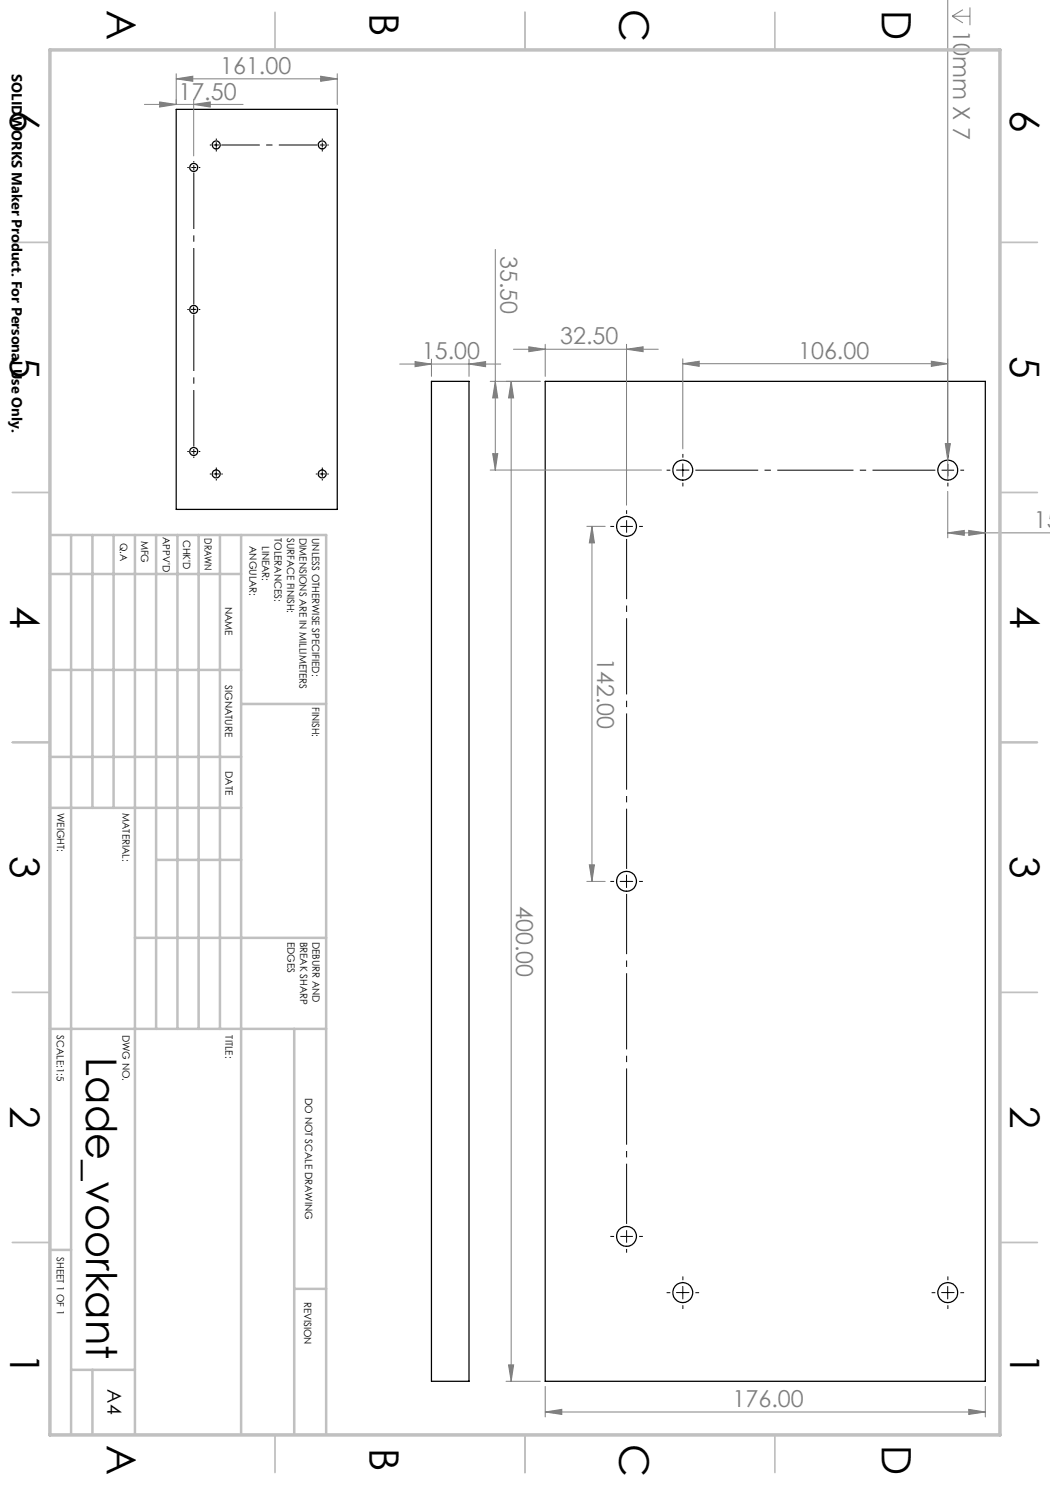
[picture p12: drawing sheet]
<svg xmlns="http://www.w3.org/2000/svg" width="210mm" height="297mm" viewBox="0 0 210 297" stroke-linecap="round" stroke-linejoin="round" font-family="sans-serif">
<g fill="none" stroke="#000" stroke-width=".25">
<path d="M35.2 21.9h32.3v80h-32.3zM86.3 76.3h7.5v200h-7.5zM109 76.3h88.1v200h-88.1z"/>
<circle cx="38.8" cy="33.5" r=".8"/>
<circle cx="43.2" cy="29" r=".79"/>
<circle cx="64.4" cy="29" r=".79"/>
<circle cx="38.8" cy="61.9" r=".8"/>
<circle cx="38.8" cy="90.3" r=".8"/>
<circle cx="43.2" cy="94.8" r=".8"/>
<circle cx="64.4" cy="94.8" r=".8"/>
<circle cx="136.5" cy="94" r="2"/>
<circle cx="189.5" cy="94" r="2.01"/>
<circle cx="125.3" cy="105.3" r="2"/>
<circle cx="125.3" cy="176.3" r="2"/>
<circle cx="125.3" cy="247.3" r="2"/>
<circle cx="136.6" cy="258.5" r="2"/>
<circle cx="189.6" cy="258.5" r="2.01"/>
</g>
<g fill="none" stroke="#808080" stroke-width=".2">
<path d="M189.5 0v96M35.2 15.8l3.4-.6v1.1zM35.2 14.7v6.2M35.2 15.8h32.3M38.7 19.9v11.3M64.1 15.2l3.4 .6-3.4 .5zM67.5 14.7v6.2M190.4 3.2h3.6M190.4 3.2l2.2 1.4M192.6 1.9l-2.2 1.3M194 1.5v3.5M28.9 20.9h19.7"/>
<path d="M31.9 20.4l3.3 .5-3.3 .5zM38.7 20.9l3.4-.5v1zM99.1 49.9v44.1M79.9 72.8h20.3M83 72.3l3.3 .5-3.3 .5zM86.3 71.8v3.5M93.8 72.8l3.3-.5v1zM93.8 71.8v3.5M98 76.3h10.1M99.1 76.3l.5 3.3h-1.1zM102.2 76.3v200M102.2 76.3l.5 3.3h-1z"/>
<path d="M102.7 69.8h29M105.8 69.4l3.2 .4-3.2 .5zM109 68.9v6.4M125.3 69.8l3.3-.4v.9zM125.3 68.9v32.1M136.6 72.7l3.2-.5v1.1zM136.6 71.8v18M136.6 72.7h52.9M186.3 72.2l3.2 .5-3.2 .6zM98 94h34.3M98.5 90.7h1.1l-.5 3.3zM189.1 88.7h1l-.6 3.3z"/>
<path d="M189.5 98.3v9.3M117.4 105.3h3.6M118.4 105.3l.5 3.3h-1zM118.4 105.3v71M189.5 106.6l3.4-.5v1zM189.5 106.6h20.6M193.7 106.1l3.4 .5-3.4 .5zM117.4 176.3h3.6M117.9 173h1l-.5 3.3zM101.2 276.3h6.9M101.7 273h1l-.5 3.3zM109 277.3v6.1"/>
<path d="M197.1 277.3v6.1M109 282.4l3.4-.5v1zM109 282.4h88.1M193.7 281.9l3.4 .5-3.4 .5z"/>
</g>
<g fill="none" stroke="#000" stroke-width=".2" stroke-dasharray="15.2 1.3 1.3 1.3" stroke-linecap="butt">
<path d="M37.8 33.5h-.3M38.8 33.5h.5M38.8 33.5v-.5M38.8 33.5h-.5M38.8 33.5v.5M38.8 32.5v-.3M39.8 33.5h.3M42.3 29h-.3M43.3 28v-.3M43.3 30v.3M64.5 29h.5M64.5 29v-.5"/>
<path d="M64.5 29h-.5M64.5 29v.5M64.5 28v-.3M64.5 30v.3M65.5 29h.3M37.8 61.9h-.3M39.8 61.9h.3M37.8 90.3h-.3M38.8 90.3h.5M38.8 90.3v-.5M38.8 90.3h-.5M38.8 90.3v.5"/>
<path d="M38.8 91.3v.3M39.8 90.3h.3M42.3 94.8h-.3M43.3 93.8v-.3M43.3 95.8v.3M44.3 94.8h.3M63.5 94.8h-.3M64.5 93.8v-.3M64.5 95.8v.3M65.5 94.8h.3M134.1 94h-.8M136.6 91.5v-.7"/>
<path d="M136.6 96.5v.8M189.6 94h1.2M189.6 94v-1.2M189.6 94h-1.3M189.6 94v1.3M189.6 91.5v-.7M189.6 96.5v.8M192.1 94h.7M122.8 105.3h-.7M125.3 105.3h1.3M125.3 105.3v-1.3M125.3 105.3h-1.2"/>
<path d="M125.3 105.3v1.2M125.3 102.8v-.8M127.8 105.3h.8M122.8 176.3h-.7M127.8 176.3h.8M122.8 247.3h-.7M125.3 247.3h1.3M125.3 247.3v-1.3M125.3 247.3h-1.2M125.3 247.3v1.2M125.3 249.8v.7M127.8 247.3h.8"/>
<path d="M134.1 258.5h-.8M136.6 256v-.7M139.1 258.5h.7M187.1 258.5h-.8M189.6 256v-.7M192.1 258.5h.7M136.6 261v.8M189.6 261v.8"/>
</g>
<path d="M125.3 107.8v66M125.3 178.8v66" fill="none" stroke="#000" stroke-width=".2" stroke-dasharray="15.2 1.3 1.3 1.3" stroke-dashoffset="3.2" stroke-linecap="butt"/>
<path d="M139.1 94h48" fill="none" stroke="#000" stroke-width=".2" stroke-dasharray="15.2 1.3 1.3 1.3" stroke-dashoffset="2.7" stroke-linecap="butt"/>
<path d="M38.8 34.5v26.4M38.8 62.9v26.4" fill="none" stroke="#000" stroke-width=".2" stroke-dasharray="15.2 1.3 1.3 1.3" stroke-dashoffset="3.9" stroke-linecap="butt"/>
<path d="M44.3 29h19.2" fill="none" stroke="#000" stroke-width=".2" stroke-dasharray="15.2 1.3 1.3 1.3" stroke-dashoffset="7.5" stroke-linecap="butt"/>
<g fill="none" stroke="#000" stroke-width=".2">
<path d="M42.8 29h.9M43.3 28.5v1M38.2 61.9h1M38.7 61.4v1M42.8 94.8h.9M43.3 94.3v1M64 94.8h.9M64.5 94.3v1M135.3 94h2.5M136.6 92.8v2.5M124 176.3h2.5M125.3 175v2.5"/>
<path d="M135.3 258.5h2.5M136.6 257.3v2.5M188.3 258.5h2.5M189.5 257.3v2.5"/>
</g>
<g fill="none" stroke="#c0c0c0" stroke-width=".35">
<path d="M55 2.5v7.5M105 2.5v7.5M155 2.5v7.5M2.5 48.5h7.5M200 48.5h7.5M2.5 98.5h7.5M200 98.5h7.5M2.5 148.5h7.5M200 148.5h7.5M2.5 198.5h7.5M200 198.5h7.5M2.5 248.5h7.5"/>
<path d="M200 248.5h7.5M55 287v7.5M105 287v7.5M155 287v7.5"/>
</g>
<g fill="none" stroke="#c0c0c0" stroke-width=".5">
<path d="M10 107h55.2v180M10 114.8h38.2M14.2 107v180M18.5 107v54.6M22.7 107v54.6M27 107v180M31.2 107v98.8M35.5 107v98.8M39.7 107v98.8M44 107v98.8M48.2 107v180M10 134h38.2"/>
<path d="M10 151.4h38.2M48.2 140.8h17M10 161.6h38.2M31.2 172h17M27 187.6h38.2M10 205.8h55.2M58.8 205.8v81.2M10 250h4.2M58.8 257.8h6.4M14.2 274h12.8M18.5 274v13"/>
</g>
<path d="M10 10h190v277h-190z" fill="none" stroke="#c0c0c0" stroke-width=".7"/>
<g fill="#808080">
<path d="M189.1 88.7h1l-.6 3.3z"/>
<path d="M101.7 273h1l-.5 3.3zM102.2 76.3l.5 3.3h-1z"/>
<path d="M118.4 105.3l.5 3.3h-1zM117.9 173h1l-.5 3.3z"/>
<path d="M98.5 90.7h1.1l-.5 3.3zM99.1 76.3l.5 3.3h-1.1z"/>
<path d="M83 72.3l3.3 .5-3.3 .5zM93.8 72.8l3.3-.5v1z"/>
<path d="M189.5 106.6l3.4-.5v1zM193.7 106.1l3.4 .5-3.4 .5zM136.6 72.7l3.2-.5v1.1zM186.3 72.2l3.2 .5-3.2 .6z"/>
<path d="M35.2 15.8l3.4-.6v1.1zM64.1 15.2l3.4 .6-3.4 .5z"/>
<path d="M125.3 69.8l3.3-.4v.9zM105.8 69.4l3.2 .4-3.2 .5zM193.7 281.9l3.4 .5-3.4 .5zM109 282.4l3.4-.5v1zM38.7 20.9l3.4-.5v1zM31.9 20.4l3.3 .5-3.3 .5z"/>
</g>
<text font-size="8.5" x="17.3" y="211.4" transform="rotate(90 17.3 211.4)">Lade_voorkant</text>
<g font-size="8.1">
<text x="21.4" y="2" transform="rotate(90 21.4 2)">A</text>
<text x="73.9" y="2.7" transform="rotate(90 73.9 2.7)">B</text>
<text x="123.9" y="1.7" transform="rotate(90 123.9 1.7)">C</text>
<text x="176.4" y="2" transform="rotate(90 176.4 2)">D</text>
<text x="2" y="22" transform="rotate(90 2 22)">6</text>
<text x="202" y="22" transform="rotate(90 202 22)">6</text>
<text x="2" y="71.2" transform="rotate(90 2 71.2)">5</text>
<text x="202" y="71.2" transform="rotate(90 202 71.2)">5</text>
<text x="2" y="121.2" transform="rotate(90 2 121.2)">4</text>
<text x="202" y="121.2" transform="rotate(90 202 121.2)">4</text>
<text x="2" y="171.3" transform="rotate(90 2 171.3)">3</text>
<text x="202" y="171.3" transform="rotate(90 202 171.3)">3</text>
<text x="2" y="221.3" transform="rotate(90 2 221.3)">2</text>
<text x="202" y="221.3" transform="rotate(90 202 221.3)">2</text>
<text x="2" y="270.5" transform="rotate(90 2 270.5)">1</text>
<text x="202" y="270.5" transform="rotate(90 202 270.5)">1</text>
<text x="21.4" y="289" transform="rotate(90 21.4 289)">A</text>
<text x="73.9" y="289.7" transform="rotate(90 73.9 289.7)">B</text>
<text x="123.9" y="288.7" transform="rotate(90 123.9 288.7)">C</text>
<text x="176.4" y="289" transform="rotate(90 176.4 289)">D</text>
</g>
<g font-size="4.7" fill="#808080">
<text x="190.6" y="6" transform="rotate(90 190.6 6)">10mm X 7</text>
<text x="44" y="14.8">161.00</text>
<text x="35.7" y="19.9">17.50</text>
<text x="100.1" y="51.2" transform="rotate(90 100.1 51.2)">35.50</text>
<text x="84.4" y="71.8">15.00</text>
<text x="112.1" y="68.9">32.50</text>
<text x="159.6" y="71.8">106.00</text>
<text x="206.8" y="105.6">15</text>
<text x="119.4" y="131.5" transform="rotate(90 119.4 131.5)">142.00</text>
<text x="103.3" y="181.2" transform="rotate(90 103.3 181.2)">400.00</text>
<text x="146.5" y="281.4">176.00</text>
</g>
<text font-size="3.9" x="21.5" y="277.9" transform="rotate(90 21.5 277.9)">A4</text>
<text font-size="2.9" x="2.4" y="14.9" transform="rotate(90 2.4 14.9)">SOLIDWORKS Maker Product. For Personal Use Only.</text>
<g font-size="2">
<text x="32.6" y="107.4" transform="rotate(90 32.6 107.4)">APPV'D</text>
<text x="36.7" y="107.9" transform="rotate(90 36.7 107.9)">CHK'D</text>
<text x="40.9" y="107.6" transform="rotate(90 40.9 107.6)">DRAWN</text>
<text x="54.9" y="107.6" transform="rotate(90 54.9 107.6)">TOLERANCES:</text>
<text x="57.4" y="107.6" transform="rotate(90 57.4 107.6)">SURFACE FINISH:</text>
<text x="59.9" y="107.6" transform="rotate(90 59.9 107.6)">DIMENSIONS ARE IN MILLIMETERS</text>
<text x="62.4" y="107.6" transform="rotate(90 62.4 107.6)">UNLESS OTHERWISE SPECIFIED:</text>
<text x="24" y="108.5" transform="rotate(90 24 108.5)">Q.A</text>
<text x="28.2" y="108.1" transform="rotate(90 28.2 108.1)">MFG</text>
<text x="49.9" y="109.2" transform="rotate(90 49.9 109.2)">ANGULAR:</text>
<text x="52.4" y="109.2" transform="rotate(90 52.4 109.2)">LINEAR:</text>
<text x="45" y="121.3" transform="rotate(90 45 121.3)">NAME</text>
<text x="45.1" y="137" transform="rotate(90 45.1 137)">SIGNATURE</text>
<text x="62.4" y="141.4" transform="rotate(90 62.4 141.4)">FINISH:</text>
<text x="45.1" y="154.2" transform="rotate(90 45.1 154.2)">DATE</text>
<text x="11.5" y="162.6" transform="rotate(90 11.5 162.6)">WEIGHT:</text>
<text x="24.5" y="162.6" transform="rotate(90 24.5 162.6)">MATERIAL:</text>
<text x="57.5" y="188.3" transform="rotate(90 57.5 188.3)">EDGES</text>
<text x="60" y="188.3" transform="rotate(90 60 188.3)">BREAK SHARP</text>
<text x="62.5" y="188.3" transform="rotate(90 62.5 188.3)">DEBURR AND</text>
<text x="11.4" y="207.1" transform="rotate(90 11.4 207.1)">SCALE:1:5</text>
<text x="24.5" y="207" transform="rotate(90 24.5 207)">DWG NO.</text>
<text x="45.1" y="207.1" transform="rotate(90 45.1 207.1)">TITLE:</text>
<text x="61" y="219.6" transform="rotate(90 61 219.6)">DO NOT SCALE DRAWING</text>
<text x="11.4" y="251.5" transform="rotate(90 11.4 251.5)">SHEET 1 OF 1</text>
<text x="60.8" y="260.3" transform="rotate(90 60.8 260.3)">REVISION</text>
</g>
</svg>
